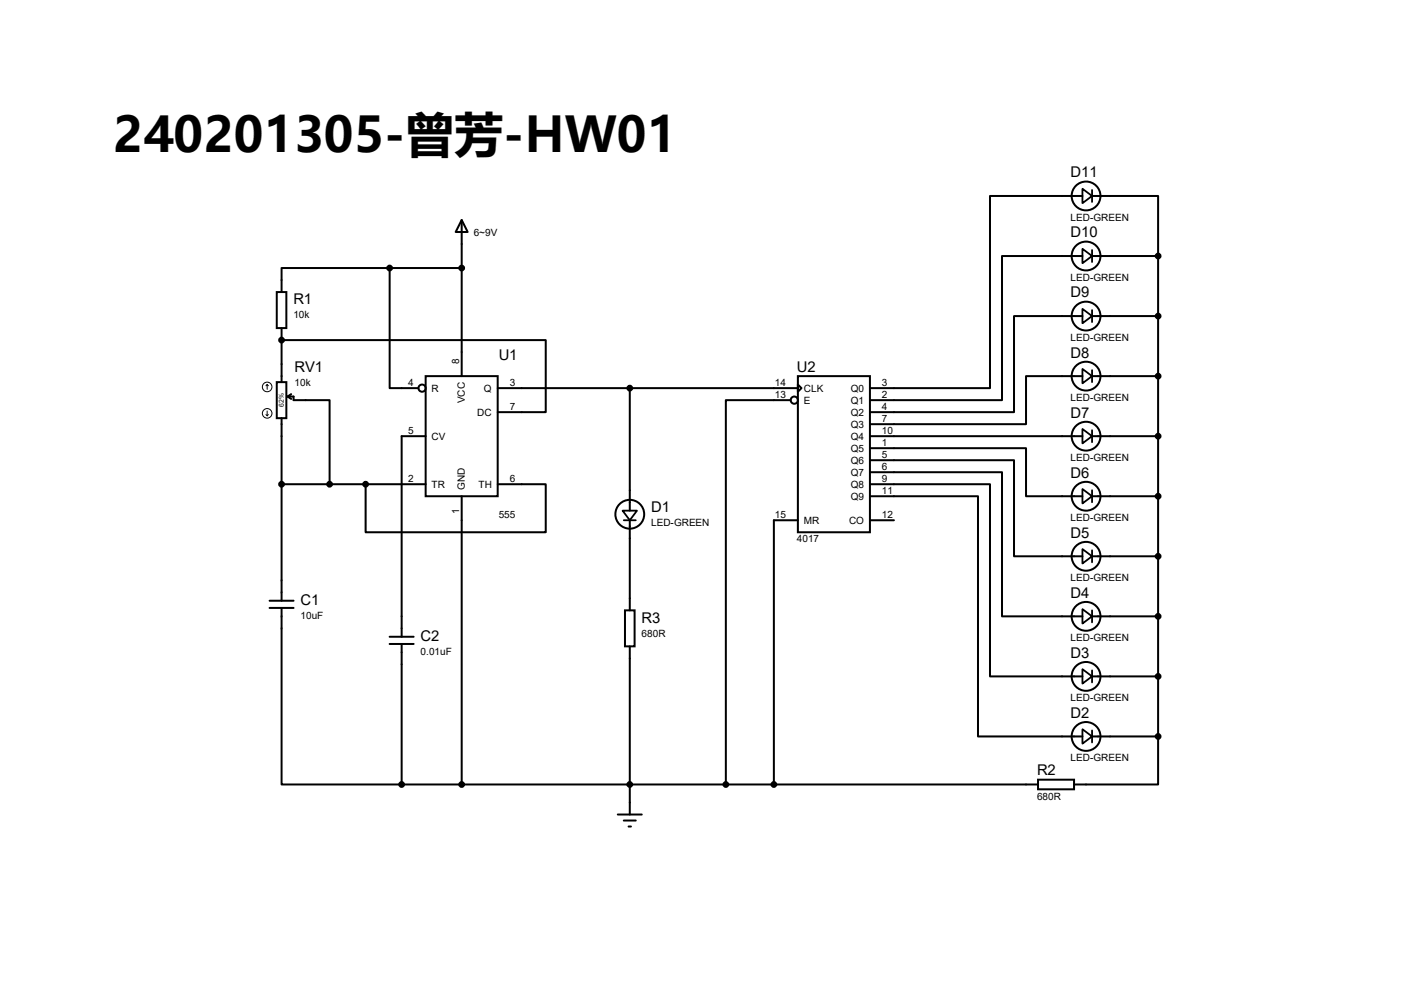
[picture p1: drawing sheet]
<svg xmlns="http://www.w3.org/2000/svg" width="297mm" height="210mm" viewBox="0 0 297 210" stroke-linecap="round" stroke-linejoin="round" font-family="sans-serif">
<g fill="none" stroke="#000" stroke-width=".42">
<path d="M82.4 56.7h-22.8v5.1M82.4 56.7v25.4h6.1M82.4 56.7h15.3M97.7 46.5l1.2 2.6h-2.5zM97.7 46.5v33M229 54.1h-17v30.5h-28M229 41.4h-19.6v40.7h-25.4M231 41.4h14v12.7M231 54.1h14M245 54.1v101.6M58.5 61.8h2.1v7.6h-2.1zM59.6 71.9h55.8v15.3h-10.1"/>
<path d="M59.6 69.4v11.4M90 79.5h15.3v25.4h-15.3zM168.8 79.5h15.2v33.1h-15.2zM229 79.5h-12v10.2h-33M229 66.8h-14.5v20.4h-30.5M231 66.8h14M231 79.5h14M58.5 80.8h2.1v7.6h-2.1zM59.6 88.4v38.6M60.8 83.9h1.3v.7h7.6v17.8M60.8 83.9l.8 .5M61.6 83.4l-.8 .5"/>
<path d="M90 92.2h-5v42.5M105.3 82.1h63.5M133.2 82.1v25.9M167.3 84.6h-13.8v81.3M168.8 81.3l.7 .8-.7 .7zM184 99.9h28v30.4h17M184 97.3h30.5v20.3h14.5M184 94.8h33v10.1h12M184 92.2h45M231 92.2h14M59.6 102.4h30.4M77.3 102.4v10.2h38.1v-10.2h-10.1"/>
<path d="M97.7 104.9v61M133.2 110v19.1M168.8 110h-5.1v55.9M184 104.9h22.9v50.8h22.1M184 102.4h25.4v40.6h19.6M184 110h5.1M231 117.6h14M231 104.9h14M57 128.6h5.1M57 127h5.1M59.6 128.6v37.3h25.4M82.4 136.2h5.1"/>
<path d="M82.4 134.7h5.1M85 136.2v29.7M132.2 129.1h2v7.6h-2zM133.2 136.7v35.6M231 130.3h14M231 155.7h14M231 143h14M245 155.7v10.2h-17.8M85 165.9h134.6M130.7 172.3h5.1M132 173.5h2.5M133 174.8h.5"/>
<path d="M219.6 164.9h7.6v2h-7.6z"/>
<circle cx="82.4" cy="56.7" r=".51"/>
<circle cx="97.7" cy="56.7" r=".51"/>
<circle cx="229.7" cy="54.1" r="3"/>
<circle cx="229.7" cy="41.4" r="3"/>
<circle cx="245" cy="54.1" r=".51"/>
<circle cx="59.6" cy="71.9" r=".51"/>
<circle cx="229.7" cy="79.5" r="3"/>
<circle cx="229.7" cy="66.8" r="3"/>
<circle cx="245" cy="66.8" r=".51"/>
<circle cx="245" cy="79.5" r=".51"/>
<circle cx="89.3" cy="82.1" r=".76"/>
<circle cx="133.2" cy="82.1" r=".51"/>
<circle cx="168" cy="84.6" r=".76"/>
<circle cx="229.7" cy="92.2" r="3"/>
<circle cx="245" cy="92.2" r=".51"/>
<circle cx="59.6" cy="102.4" r=".51"/>
<circle cx="69.7" cy="102.4" r=".51"/>
<circle cx="77.3" cy="102.4" r=".51"/>
<circle cx="133.2" cy="108.8" r="3"/>
<circle cx="229.7" cy="117.6" r="3"/>
<circle cx="229.7" cy="104.9" r="3"/>
<circle cx="245" cy="104.9" r=".51"/>
<circle cx="245" cy="117.6" r=".51"/>
<circle cx="229.7" cy="130.3" r="3"/>
<circle cx="245" cy="130.3" r=".51"/>
<circle cx="229.7" cy="155.7" r="3"/>
<circle cx="229.7" cy="143" r="3"/>
<circle cx="245" cy="143" r=".51"/>
<circle cx="245" cy="155.7" r=".51"/>
<circle cx="85" cy="165.9" r=".51"/>
<circle cx="97.7" cy="165.9" r=".51"/>
<circle cx="133.2" cy="165.9" r=".51"/>
<circle cx="153.5" cy="165.9" r=".51"/>
<circle cx="163.7" cy="165.9" r=".51"/>
</g>
<g fill="#000">
<circle cx="82.4" cy="56.7" r=".51"/>
<circle cx="97.7" cy="56.7" r=".51"/>
<circle cx="245" cy="54.1" r=".51"/>
<circle cx="59.6" cy="71.9" r=".51"/>
<circle cx="59.6" cy="71.9" r=".21"/>
<circle cx="245" cy="66.8" r=".51"/>
<circle cx="245" cy="79.5" r=".51"/>
<circle cx="133.2" cy="82.1" r=".51"/>
<circle cx="245" cy="92.2" r=".51"/>
<circle cx="59.6" cy="102.4" r=".51"/>
<circle cx="69.7" cy="102.4" r=".51"/>
<circle cx="77.3" cy="102.4" r=".51"/>
<circle cx="245" cy="104.9" r=".51"/>
<circle cx="245" cy="117.6" r=".51"/>
<circle cx="245" cy="130.3" r=".51"/>
<circle cx="245" cy="143" r=".51"/>
<circle cx="245" cy="155.7" r=".51"/>
<circle cx="85" cy="165.9" r=".51"/>
<circle cx="97.7" cy="165.9" r=".51"/>
<circle cx="133.2" cy="165.9" r=".51"/>
<circle cx="153.5" cy="165.9" r=".51"/>
<circle cx="163.7" cy="165.9" r=".51"/>
</g>
<g fill="none" stroke="#000" stroke-width=".38">
<path d="M229 39.9l2 1.5-2 1.6zM229 52.6l2 1.5-2 1.6zM231 40.2v2.5M231 52.9v2.5M229 78l2 1.5-2 1.6zM229 65.3l2 1.5-2 1.6zM231 65.6v2.5M231 78.3v2.5M229 90.7l2 1.5-2 1.6zM231 91v2.5M131.7 108h3l-1.5 2zM132 110h2.5"/>
<path d="M229 116.1l2 1.5-2 1.6zM229 103.4l2 1.5-2 1.6zM231 103.7v2.5M231 116.4v2.5M229 128.8l2 1.5-2 1.6zM231 129.1v2.5M229 154.2l2 1.5-2 1.6zM229 141.5l2 1.5-2 1.6zM231 141.8v2.5M231 154.5v2.5"/>
</g>
<g fill="none" stroke="#000" stroke-width=".21">
<path d="M56.3 87.7l.2 .2M56.5 81.3l-.2 .3M56.5 81.3l.3 .3M56.5 81.3v1M56.5 86.9v1M56.8 87.7l-.3 .2"/>
<circle cx="56.5" cy="81.8" r="1.02"/>
<circle cx="56.5" cy="87.4" r="1.02"/>
</g>
<text font-size="10.3" x="24" y="32">240201305-曾芳-HW01</text>
<g font-size="3.1">
<text x="226.5" y="37.5">D11</text>
<text x="226.5" y="50.2">D10</text>
<text x="62.1" y="64.4">R1</text>
<text x="226.5" y="62.9">D9</text>
<text x="105.5" y="76.1">U1</text>
<text x="226.5" y="75.6">D8</text>
<text x="62.3" y="78.7">RV1</text>
<text x="168.6" y="78.7">U2</text>
<text x="226.5" y="88.3">D7</text>
<text x="226.5" y="101">D6</text>
<text x="137.8" y="108.3">D1</text>
<text x="226.5" y="113.7">D5</text>
<text x="63.6" y="127.9">C1</text>
<text x="135.7" y="131.7">R3</text>
<text x="226.5" y="126.4">D4</text>
<text x="89" y="135.5">C2</text>
<text x="226.5" y="139.1">D3</text>
<text x="226.5" y="151.8">D2</text>
<text x="219.4" y="164">R2</text>
</g>
<g font-size="2.1">
<text x="226.5" y="46.7">LED-GREEN</text>
<text x="100.2" y="49.8">6~9V</text>
<text x="226.5" y="59.4">LED-GREEN</text>
<text x="62.1" y="67.3">10k</text>
<text x="97.2" y="77" transform="rotate(-90 97.2 77)">8</text>
<text x="226.5" y="72.1">LED-GREEN</text>
<text x="62.3" y="81.7">10k</text>
<text x="86.3" y="81.7">4</text>
<text x="91.3" y="82.8">R</text>
<text x="102.4" y="82.8">Q</text>
<text x="107.8" y="81.7">3</text>
<text x="163.9" y="81.7">14</text>
<text x="170.1" y="82.8">CLK</text>
<text x="180" y="82.8">Q0</text>
<text x="186.6" y="81.7">3</text>
<text x="98.3" y="85.3" transform="rotate(-90 98.3 85.3)">VCC</text>
<text x="101" y="87.9">DC</text>
<text x="107.8" y="86.8">7</text>
<text x="163.9" y="84.2">13</text>
<text x="170.1" y="85.4">E</text>
<text x="180" y="85.4">Q1</text>
<text x="180" y="87.9">Q2</text>
<text x="186.6" y="84.2">2</text>
<text x="186.6" y="86.8">4</text>
<text x="186.6" y="89.3">7</text>
<text x="226.5" y="84.8">LED-GREEN</text>
<text x="86.3" y="91.9">5</text>
<text x="91.3" y="93">CV</text>
<text x="180" y="90.5">Q3</text>
<text x="180" y="93">Q4</text>
<text x="180" y="95.5">Q5</text>
<text x="186.6" y="91.9">10</text>
<text x="186.6" y="94.4">1</text>
<text x="180" y="98.1">Q6</text>
<text x="180" y="100.6">Q7</text>
<text x="186.6" y="96.9">5</text>
<text x="186.6" y="99.5">6</text>
<text x="226.5" y="97.5">LED-GREEN</text>
<text x="86.3" y="102">2</text>
<text x="91.3" y="103.2">TR</text>
<text x="98.3" y="103.7" transform="rotate(-90 98.3 103.7)">GND</text>
<text x="101.2" y="103.2">TH</text>
<text x="107.8" y="102">6</text>
<text x="180" y="103.2">Q8</text>
<text x="180" y="105.7">Q9</text>
<text x="186.6" y="102">9</text>
<text x="186.6" y="104.6">11</text>
<text x="97.2" y="108.7" transform="rotate(-90 97.2 108.7)">1</text>
<text x="105.5" y="109.6">555</text>
<text x="137.8" y="111.3">LED-GREEN</text>
<text x="163.9" y="109.6">15</text>
<text x="170.1" y="110.8">MR</text>
<text x="179.6" y="110.8">CO</text>
<text x="186.6" y="109.6">12</text>
<text x="226.5" y="110.2">LED-GREEN</text>
<text x="168.6" y="114.7">4017</text>
<text x="226.5" y="122.9">LED-GREEN</text>
<text x="63.6" y="130.8">10uF</text>
<text x="135.7" y="134.6">680R</text>
<text x="226.5" y="135.6">LED-GREEN</text>
<text x="89" y="138.4">0.01uF</text>
<text x="226.5" y="148.3">LED-GREEN</text>
<text x="226.5" y="161">LED-GREEN</text>
<text x="219.4" y="169.1">680R</text>
</g>
<text font-size="1.4" x="60" y="86.1" transform="rotate(-90 60 86.1)">62%</text>
</svg>
